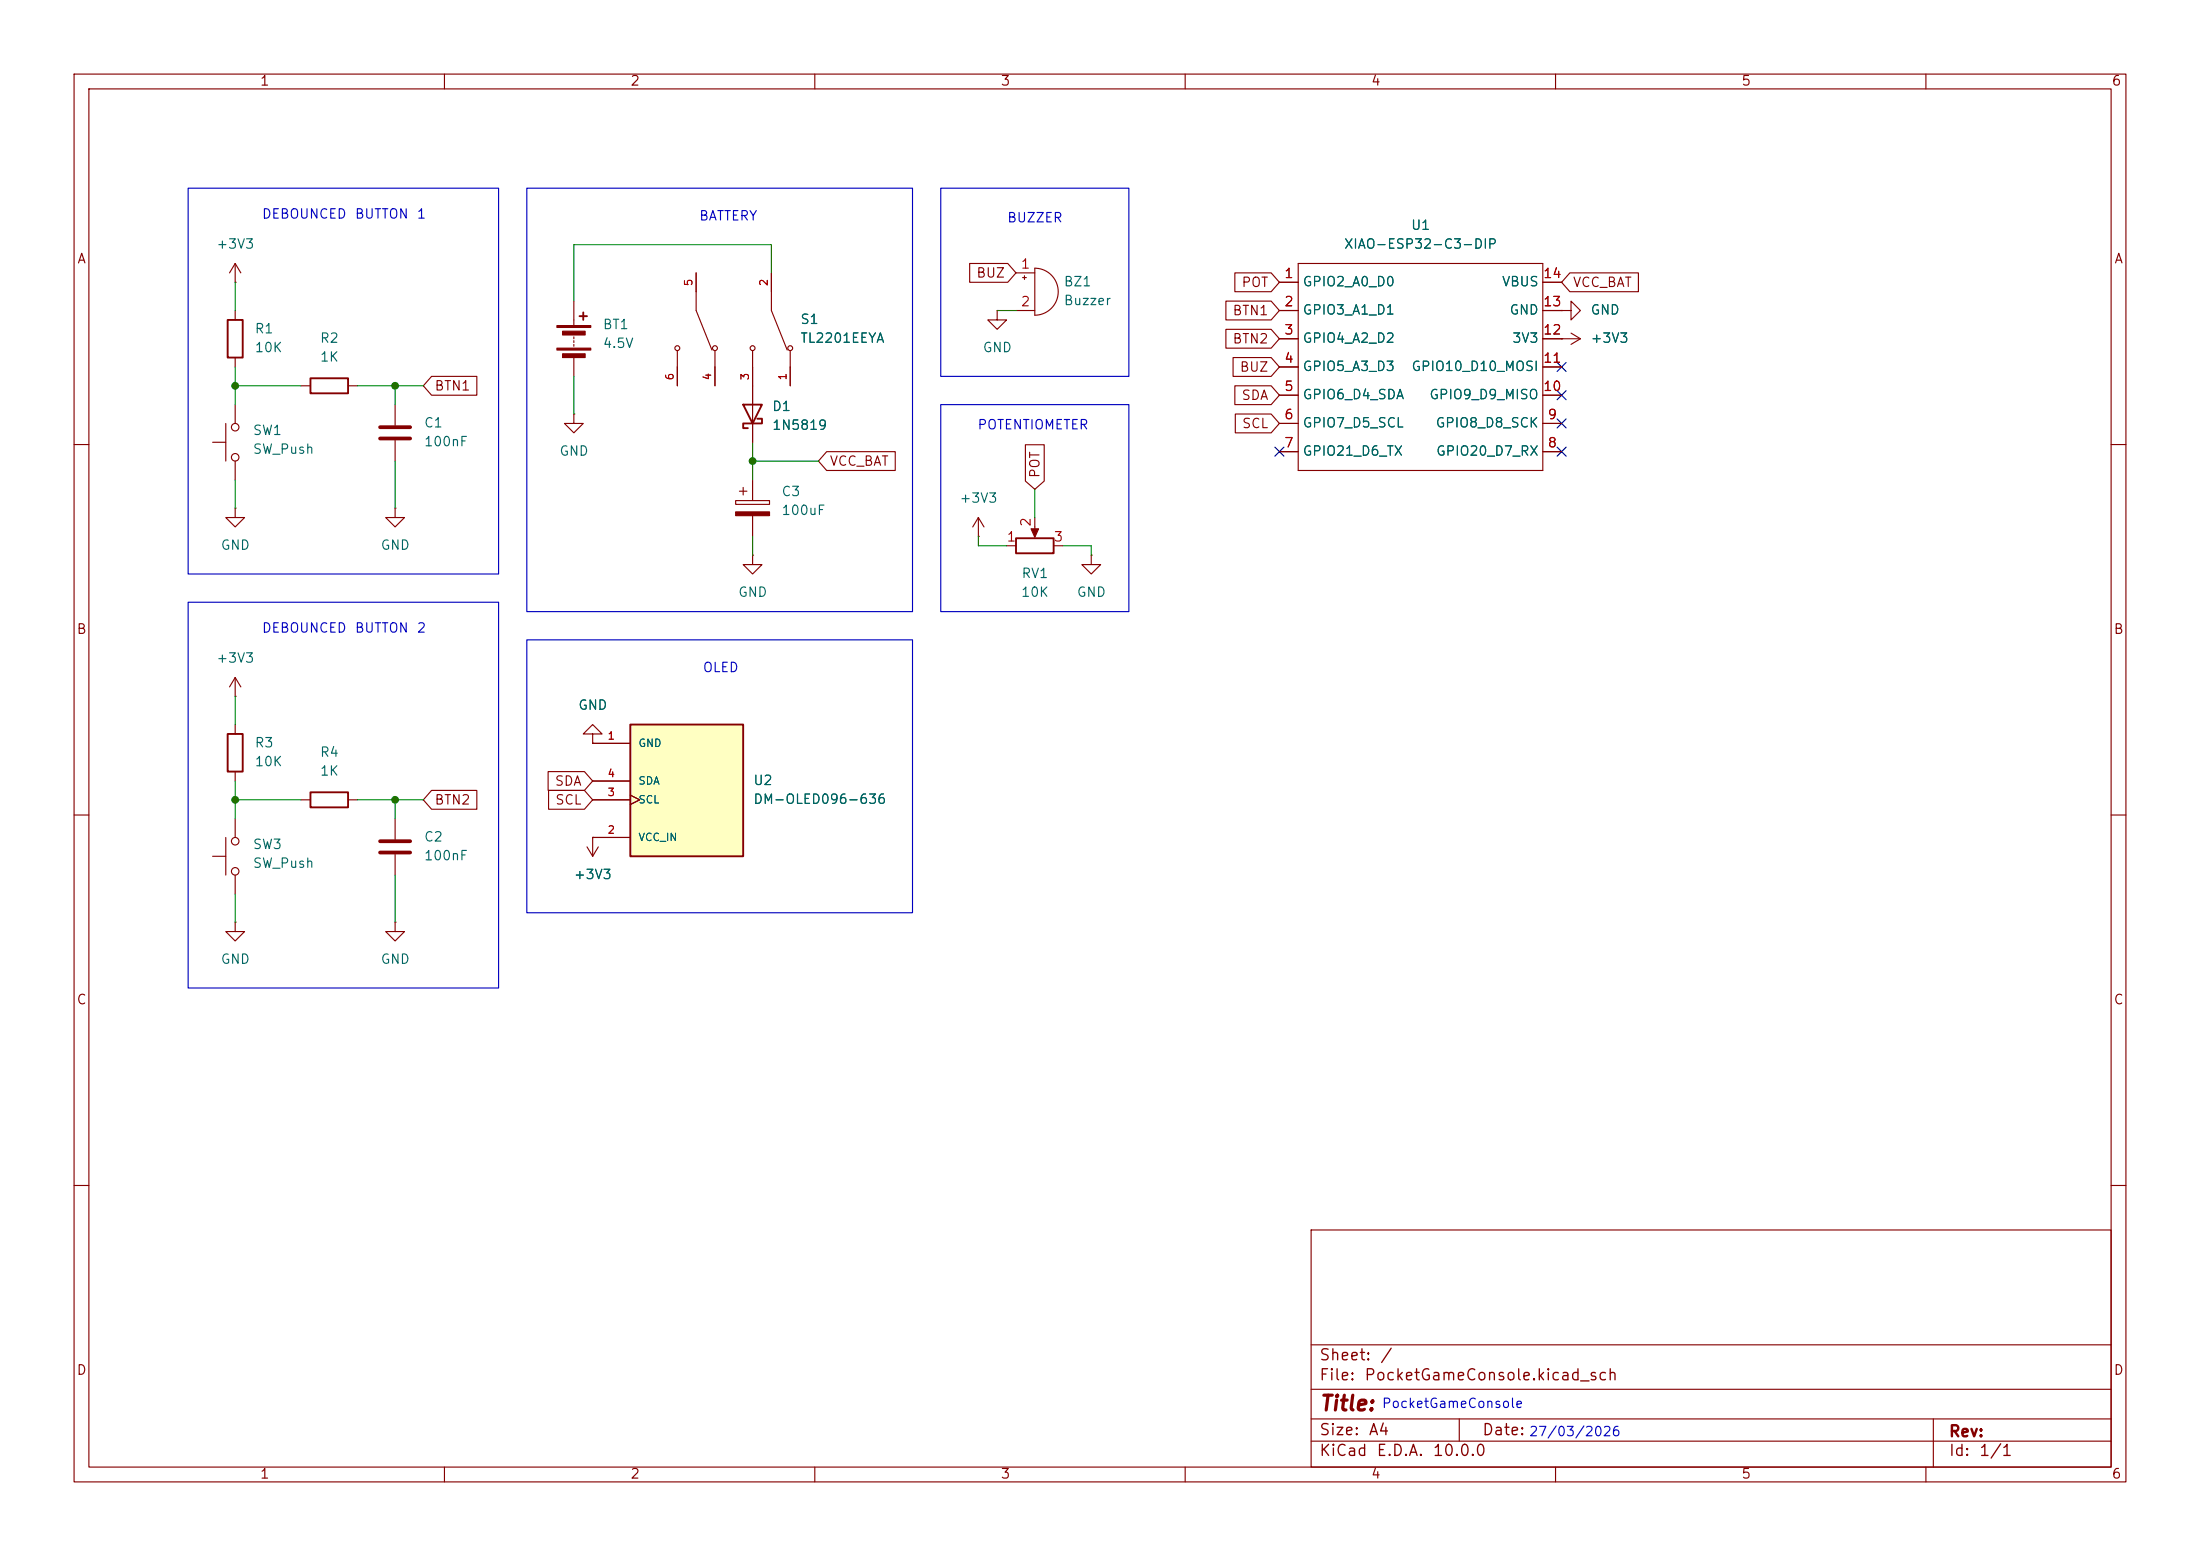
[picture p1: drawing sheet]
<svg xmlns="http://www.w3.org/2000/svg" width="297mm" height="210mm" viewBox="0 0 297 210" stroke-linecap="round" stroke-linejoin="round" font-family="sans-serif">
<g fill="none" stroke="#840000" stroke-width=".15">
<path d="M10 10h277v190h-277zM12 12h273v186h-273zM60 10v2M110 10v2M160 10v2M210 10v2M260 10v2M28.7 59.7h1.8M30.5 57.2v5M31.7 41.9v1.3M31.7 48.3v1.2M31.7 54.6v2.6"/>
<path d="M53.3 54.6v2.8M53.3 59.4v2.8M10 60h2M31.7 68.6v1.3h1.3l-1.3 1.2-1.2-1.2h1.2M31.7 68.6h.1M31.7 62.2v2.6M53.3 68.6v1.3h1.3l-1.3 1.2-1.2-1.2h1.2M53.3 68.6h.1M99.3 67.6h4.6v.5h-4.6zM99.8 66.3h1M100.3 65.8v1M101.6 74.9v1.3h1.3l-1.3 1.3-1.3-1.3h1.3"/>
<path d="M101.6 74.9h.1M101.6 64.8v2.8M101.6 69.6v2.8M132.1 72.4h.1M132.1 69.9l-.8 1.2M132.1 69.9l.7 1.2M132.1 69.9v2.5M135.9 73.7h1.3M139.7 69.9v2.2M142.2 73.7h1.3M285 60h2M10 110h2"/>
<path d="M285 110h2M10 160h2M177 166h108v32h-108zM285 160h2M60 198v2M110 198v2M160 198v2M177 194.5h108M177 191.5h108M177 187.5h108M177 181.5h108M197 191.5v3"/>
<path d="M210 198v2M260 198v2M261 191.5v6.5"/>
<circle cx="31.8" cy="57.7" r=".51"/>
<circle cx="31.8" cy="61.7" r=".51"/>
</g>
<path d="M30.7 43.2h2.1v5.1h-2.1zM137.2 72.6h5v2.1h-5z" fill="none" stroke="#840000" stroke-width=".25"/>
<g fill="#840000" stroke="#840000" stroke-width=".15">
<path d="M139.2 71.4h1l-.5 1.1z"/>
<path d="M99.3 69.1h4.6v.5h-4.6z"/>
</g>
<path d="M51.3 57.7h4.1M51.3 59.2h4.1" fill="none" stroke="#840000" stroke-width=".51"/>
<path d="M85.1 97.8h15.2v17.8h-15.2z" fill="#ffffc2"/>
<path d="M41.9 51.1h5.1v2h-5.1zM78.2 42.7h1M78.7 42.2v1M100.3 54.6h2.6l-1.3 2.6zM102.2 56.5h.7v.7h-2.6v.6h.7M30.7 99.1h2.1v5h-2.1zM85.1 97.8h15.2v17.8h-15.2zM41.9 106.9h5.1v2.1h-5.1z" fill="none" stroke="#840000" stroke-width=".25"/>
<g fill="none" stroke="#840000" stroke-width=".15">
<path d="M31.7 38.1h.1M31.7 35.6l-.7 1.2M31.7 35.6l.8 1.2M31.7 35.6v2.5M94 36.8v5.1l2.1 5.3M104.1 36.8v5.1l2.2 5.3M130.9 35.6h5.1l1.2 1.2-1.2 1.3h-5.1zM137.2 36.8h2.5M138 37.5h.6M138.3 37.2v.5M139.7 36.2a3.2 3.2 0 0 1 3.2 3.2 3.2 3.2 0 0 1-3.2 3.1zM166.7 36.8h4.9l1.1 1.3-1.1 1.3h-4.9z"/>
<path d="M172.7 38.1h2.6M175.3 35.6h33v27.9h-33zM208.3 38.1h2.5M211.9 36.8h9.3v2.6h-9.3l-1.1-1.3zM40.6 52.1h1.3M47 52.1h1.3M58.3 50.8h6.1v2.5h-6.1l-1.2-1.2zM77.5 55.9v1.3h1.2l-1.2 1.2-1.3-1.2h1.3M77.5 55.9h.1M77.5 40.6v3.3M77.5 45.5v.2M77.5 46v.2"/>
<path d="M77.5 46.5v.2M77.5 48.3v2.5M91.4 47.4v4.7M96.5 47.4v4.7M101.6 47.4v12.3M106.7 47.4v4.7M134.6 41.9v1.3h1.3l-1.3 1.3-1.3-1.3h1.3M134.6 41.9h.1M137.2 41.9h2.5M165.5 40.6h6.1l1.1 1.3-1.1 1.3h-6.1zM165.5 44.4h6.1l1.1 1.3-1.1 1.3h-6.1zM166.5 48.3h5.1l1.1 1.2-1.1 1.3h-5.1z"/>
<path d="M166.7 52.1h4.9l1.1 1.2-1.1 1.3h-4.9zM166.8 55.9h4.8l1.1 1.3-1.1 1.2h-4.8zM172.7 41.9h2.6M172.7 45.7h2.6M172.7 49.5h2.6M172.7 53.3h2.6M172.7 57.2h2.6M208.3 41.9h2.5M208.3 45.7h5.1M208.3 49.5h2.5M208.3 53.3h2.5M208.3 57.2h2.5"/>
<path d="M210.8 41.9h1.3v-1.3l1.3 1.3-1.3 1.3v-1.3M210.8 41.9h.1M210.8 45.7h.1M212.1 45l1.3 .7M213.4 45.7l-1.3 .8M111.6 61h9.3v2.5h-9.3l-1.1-1.3zM138.4 60h2.6v4.9l-1.3 1.1-1.3-1.1zM147.3 74.9v1.3h1.3l-1.3 1.3-1.3-1.3h1.3M147.3 74.9h.1M172.7 61h2.6M208.3 61h2.5M31.7 94h.1"/>
<path d="M31.7 91.4v2.6M31.7 97.8v1.3M31.7 91.4l-.7 1.3M31.7 91.4l.8 1.3M80 99.1h1.3l-1.3-1.3-1.3 1.3h1.3v1.2M28.7 115.6h1.8M30.5 113v5.1M31.7 104.1v1.3M31.7 110.5v2.5M31.7 118.1v2.6M40.6 108h1.3M47 108h1.3"/>
<path d="M53.3 110.5v2.8M53.3 115.3v2.8M58.3 106.7h6.1v2.5h-6.1l-1.2-1.2zM74 104.1h4.9l1.1 1.3-1.1 1.3h-4.9zM74.1 106.7h4.8l1.1 1.3-1.1 1.2h-4.8zM79.2 114.3l.8 1.3M80 113h.1M80 100.3h.1M80 100.3h5.1M80 113h5.1M80 108h5.1M80 105.4h5.1"/>
<path d="M80 113v2.6M80.8 114.3l-.8 1.3M85.1 107.3l1.3 .7-1.3 .6M31.7 124.5v1.2h1.3l-1.3 1.3-1.2-1.3h1.2M31.7 124.5h.1M53.3 124.5v1.2h1.3l-1.3 1.3-1.2-1.3h1.2M53.3 124.5h.1"/>
<circle cx="91.4" cy="47" r=".33"/>
<circle cx="96.5" cy="47" r=".33"/>
<circle cx="101.6" cy="47" r=".33"/>
<circle cx="106.7" cy="47" r=".33"/>
<circle cx="31.8" cy="113.5" r=".51"/>
<circle cx="31.8" cy="117.6" r=".51"/>
</g>
<g fill="#840000" stroke="#840000" stroke-width=".15">
<path d="M75.2 43.9h4.6v.3h-4.6z"/>
<path d="M75.2 47h4.6v.2h-4.6z"/>
<path d="M75.9 44.7h3.1v.5h-3.1z"/>
<path d="M75.9 47.8h3.1v.5h-3.1z"/>
</g>
<path d="M51.3 113.5h4.1M51.3 115.1h4.1" fill="none" stroke="#840000" stroke-width=".51"/>
<g fill="none" stroke="#009600" stroke-width=".15">
<path d="M31.7 38.1v3.8M104.1 36.8v-3.8h-26.6v7.6M31.7 49.5v5.1M31.7 52.1h8.9M48.3 52.1h8.8M53.3 52.1v2.5M77.5 50.8v5.1M101.6 59.7v5.1M134.6 41.9h2.6M31.7 64.8v3.8M53.3 62.2v6.4M101.6 72.4v2.5"/>
<path d="M101.6 62.2h8.9M132.1 72.4v1.3h3.8M139.7 66v3.9M143.5 73.7h3.8v1.2M31.7 94v3.8M31.7 105.4v5.1M31.7 108h8.9M48.3 108h8.8M53.3 108v2.5M53.3 118.1v6.4M31.7 120.7v3.8"/>
</g>
<path d="M210.2 56.5l1.2 1.3M210.2 48.9l1.2 1.2M210.2 52.7l1.2 1.2M211.4 56.5l-1.2 1.3M211.4 48.9l-1.2 1.2M211.4 52.7l-1.2 1.2M172.1 60.4l1.2 1.2M173.3 60.4l-1.2 1.2M210.2 60.4l1.2 1.2M211.4 60.4l-1.2 1.2" fill="none" stroke="#000084" stroke-width=".15"/>
<path d="M25.4 25.4h41.9v52.1h-41.9zM71.1 25.4h52.1v57.2h-52.1zM127 25.4h25.4v25.4h-25.4zM127 54.6h25.4v28h-25.4zM25.4 81.3h41.9v52.1h-41.9zM71.1 86.4h52.1v36.8h-52.1z" fill="none" stroke="#0000c2" stroke-width=".15"/>
<g fill="#009600" stroke="#009600" stroke-width=".14">
<circle cx="31.7" cy="108" r=".46"/>
<circle cx="31.7" cy="52.1" r=".46"/>
<circle cx="53.3" cy="108" r=".46"/>
<circle cx="53.3" cy="52.1" r=".46"/>
<circle cx="101.6" cy="62.2" r=".46"/>
</g>
<text font-size="2" fill="#840000" x="178" y="190.9">Title:</text>
<g font-size="1.5" fill="#840000">
<text x="178" y="184">Sheet:</text>
<text x="186.2" y="184">/</text>
<text x="178" y="186.7">File:</text>
<text x="184.1" y="186.7">PocketGameConsole.kicad_sch</text>
<text x="178" y="196.9">KiCad</text>
<text x="178" y="194.1">Size:</text>
<text x="184.7" y="194.1">A4</text>
<text x="185.7" y="196.9">E.D.A.</text>
<text x="193.3" y="196.9">10.0.0</text>
<text x="200" y="194.1">Date:</text>
<text x="263" y="194.3">Rev:</text>
<text x="263" y="196.9">Id:</text>
<text x="267.1" y="196.9">1/1</text>
</g>
<g font-size="1.3" fill="#840000">
<text x="35" y="11.9">1</text>
<text x="85" y="11.9">2</text>
<text x="135" y="11.9">3</text>
<text x="185" y="11.9">4</text>
<text x="235" y="11.9">5</text>
<text x="285" y="11.9">6</text>
<text x="10.3" y="35.9">A</text>
<text x="285.3" y="35.9">A</text>
<text x="131.7" y="37.8">BUZ</text>
<text x="167.5" y="39.1">POT</text>
<text x="212.2" y="39.1">VCC_BAT</text>
<text x="166.3" y="42.9">BTN1</text>
<text x="166.3" y="46.7">BTN2</text>
<text x="58.6" y="53">BTN1</text>
<text x="167.3" y="50.5">BUZ</text>
<text x="167.5" y="54.3">SDA</text>
<text x="167.6" y="58.1">SCL</text>
<text x="111.9" y="63.2">VCC_BAT</text>
<text x="140.7" y="64.6" transform="rotate(-90 140.7 64.6)">POT</text>
<text x="10.3" y="85.9">B</text>
<text x="285.3" y="85.9">B</text>
<text x="74.8" y="106.4">SDA</text>
<text x="58.6" y="108.9">BTN2</text>
<text x="74.9" y="108.9">SCL</text>
<text x="10.3" y="135.9">C</text>
<text x="285.3" y="135.9">C</text>
<text x="10.3" y="185.9">D</text>
<text x="285.3" y="185.9">D</text>
<text x="35" y="199.9">1</text>
<text x="85" y="199.9">2</text>
<text x="135" y="199.9">3</text>
<text x="185" y="199.9">4</text>
<text x="235" y="199.9">5</text>
<text x="285" y="199.9">6</text>
</g>
<g font-size="1.3" fill="#0000c2">
<text x="35.3" y="29.8">DEBOUNCED</text>
<text x="47.8" y="29.8">BUTTON</text>
<text x="56.2" y="29.8">1</text>
<text x="94.3" y="30.1">BATTERY</text>
<text x="135.9" y="30.3">BUZZER</text>
<text x="131.9" y="58.3">POTENTIOMETER</text>
<text x="35.3" y="85.7">DEBOUNCED</text>
<text x="47.8" y="85.7">BUTTON</text>
<text x="56.2" y="85.7">2</text>
<text x="94.8" y="91">OLED</text>
<text x="186.5" y="190.4">PocketGameConsole</text>
<text x="206.3" y="194.2">27/03/2026</text>
</g>
<g font-size="1.3" fill="#006464">
<text x="29.1" y="33.9">+3V3</text>
<text x="181.4" y="33.9">XIAO-ESP32-C3-DIP</text>
<text x="190.4" y="31.3">U1</text>
<text x="143.5" y="39">BZ1</text>
<text x="143.5" y="41.5">Buzzer</text>
<text x="175.8" y="39">GPIO2_A0_D0</text>
<text x="202.7" y="39">VBUS</text>
<text x="34.3" y="45.3">R1</text>
<text x="34.3" y="47.9">10K</text>
<text x="43.1" y="46.6">R2</text>
<text x="81.3" y="44.7">BT1</text>
<text x="81.3" y="47.3">4.5V</text>
<text x="108" y="46.6">TL2201EEYA</text>
<text x="108" y="44">S1</text>
<text x="132.6" y="47.9">GND</text>
<text x="175.8" y="42.8">GPIO3_A1_D1</text>
<text x="175.8" y="46.6">GPIO4_A2_D2</text>
<text x="203.7" y="42.8">GND</text>
<text x="204.1" y="46.6">3V3</text>
<text x="214.6" y="42.8">GND</text>
<text x="214.6" y="46.6">+3V3</text>
<text x="43.1" y="49.1">1K</text>
<text x="175.8" y="50.4">GPIO5_A3_D3</text>
<text x="190.5" y="50.4">GPIO10_D10_MOSI</text>
<text x="34" y="59">SW1</text>
<text x="57.2" y="58">C1</text>
<text x="104.1" y="55.8">D1</text>
<text x="104.1" y="58.3">1N5819</text>
<text x="175.8" y="54.2">GPIO6_D4_SDA</text>
<text x="175.8" y="58">GPIO7_D5_SCL</text>
<text x="192.9" y="54.2">GPIO9_D9_MISO</text>
<text x="193.7" y="58">GPIO8_D8_SCK</text>
<text x="34" y="61.6">SW_Push</text>
<text x="57.2" y="60.6">100nF</text>
<text x="75.4" y="61.8">GND</text>
<text x="175.8" y="61.8">GPIO21_D6_TX</text>
<text x="193.8" y="61.8">GPIO20_D7_RX</text>
<text x="105.4" y="67.3">C3</text>
<text x="105.4" y="69.8">100uF</text>
<text x="129.4" y="68.2">+3V3</text>
<text x="29.7" y="74.5">GND</text>
<text x="51.3" y="74.5">GND</text>
<text x="99.6" y="80.9">GND</text>
<text x="137.8" y="80.9">10K</text>
<text x="137.8" y="78.3">RV1</text>
<text x="145.3" y="80.9">GND</text>
<text x="29.1" y="89.8">+3V3</text>
<text x="34.3" y="101.2">R3</text>
<text x="78" y="96.1">GND</text>
<text x="34.3" y="103.7">10K</text>
<text x="43.1" y="102.5">R4</text>
<text x="43.1" y="105">1K</text>
<text x="101.6" y="106.3">U2</text>
<text x="57.2" y="113.9">C2</text>
<text x="101.6" y="108.8">DM-OLED096-636</text>
<text x="34" y="114.9">SW3</text>
<text x="34" y="117.4">SW_Push</text>
<text x="57.2" y="116.4">100nF</text>
<text x="77.4" y="119">+3V3</text>
<text x="29.7" y="130.4">GND</text>
<text x="51.3" y="130.4">GND</text>
</g>
<g font-size="1.3" fill="#a90000">
<text x="137.7" y="36.6">1</text>
<text x="137.7" y="41.7">2</text>
<text x="173.3" y="37.8">1</text>
<text x="173.3" y="41.7">2</text>
<text x="208.2" y="41.7">13</text>
<text x="208.2" y="37.8">14</text>
<text x="173.3" y="45.5">3</text>
<text x="208.2" y="45.5">12</text>
<text x="173.3" y="49.3">4</text>
<text x="173.3" y="53.1">5</text>
<text x="208.2" y="53.1">10</text>
<text x="208.2" y="49.3">11</text>
<text x="173.3" y="56.9">6</text>
<text x="208.8" y="56.9">9</text>
<text x="173.3" y="60.7">7</text>
<text x="208.8" y="60.7">8</text>
<text x="139.4" y="71.2" transform="rotate(-90 139.4 71.2)">2</text>
<text x="135.8" y="73.4">1</text>
<text x="142.2" y="73.4">3</text>
</g>
<g font-size="1" fill="#a90000">
<text x="93.7" y="38.7" transform="rotate(-90 93.7 38.7)">5</text>
<text x="103.9" y="38.7" transform="rotate(-90 103.9 38.7)">2</text>
<text x="91.2" y="51.4" transform="rotate(-90 91.2 51.4)">6</text>
<text x="96.3" y="51.4" transform="rotate(-90 96.3 51.4)">4</text>
<text x="101.3" y="51.4" transform="rotate(-90 101.3 51.4)">3</text>
<text x="106.4" y="51.4" transform="rotate(-90 106.4 51.4)">1</text>
<text x="81.9" y="100.1">1</text>
<text x="81.9" y="107.7">3</text>
<text x="81.9" y="105.2">4</text>
<text x="81.9" y="112.8">2</text>
</g>
<g font-size="1" fill="#006464">
<text x="86.1" y="101.1">GND</text>
<text x="86.1" y="106.1">SDA</text>
<text x="86.1" y="113.8">VCC_IN</text>
<text x="86.1" y="108.7">SCL</text>
</g>
</svg>
